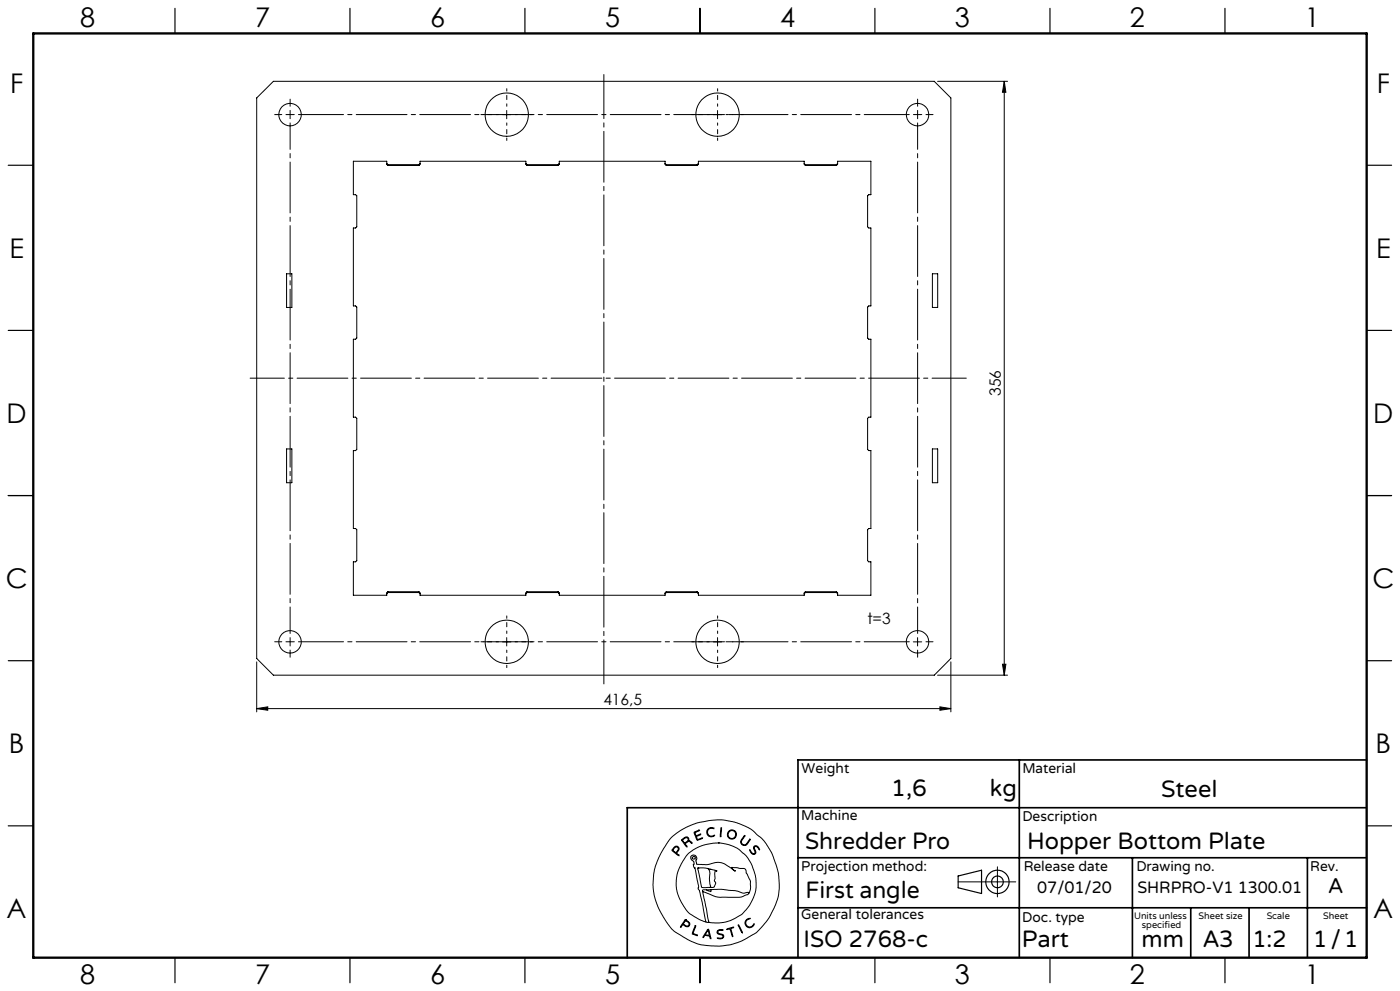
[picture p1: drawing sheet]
<svg xmlns="http://www.w3.org/2000/svg" width="420mm" height="297mm" viewBox="0 0 420 297" stroke-linecap="round" stroke-linejoin="round" font-family="sans-serif">
<g fill="none" stroke="#000" stroke-width=".3">
<path d="M77 29.3l5-4.9h198.3l5 4.9v168l-5 5h-198.3l-5-5zM150.8 34.4h2.5M152 33.1v2.5M214 34.4h2.5M215.3 33.1v2.5M281.3 24.4h21M301.3 24.4v177.9M301.3 24.4l.5 3.3h-1.1zM116 49l.4 .4M116.4 49.6l-.4-.4v-.9h-10v10h.7l.3 .4v9.3l-.3 .3h-.7v23.4h.7l.3 .3v9.3l-.3 .4h-.7v23.3h.7l.3 .4v9.3l-.3 .3h-.7v23.4h.7l.3 .3v9.3l-.3 .4h-.7v10h10v-.7l.4-.4M116.4 49.4h9.3M116.4 49.6h9.3"/>
<path d="M116.4 49.4v.2M125.7 49.6l.3-.4v-.9h31.8v.9l.3 .4M125.7 49.4v.2M126 49l-.3 .4M157.8 49l.3 .4M158.1 49.4h9.3M158.1 49.6h9.3M158.1 49.4v.2M167.4 49.6l.4-.4v-.9h31.7v.9l.4 .4M167.4 49.4v.2M167.8 49l-.4 .4M199.5 49l.4 .4"/>
<path d="M199.9 49.4h9.3M199.9 49.6h9.3M199.9 49.4v.2M209.2 49.6l.3-.4v-.9h31.8v.9l.3 .4M209.2 49.4v.2M209.5 49l-.3 .4M241.3 49l.3 .4M241.6 49.4h9.3M241.6 49.4v.2M241.6 49.6h9.3M250.9 49.6l.4-.4v-.9h10v10h-.7l-.3 .4v9.3l.3 .3h.7v23.4h-.7l-.3 .3v9.3l.3 .4h.7v23.3h-.7l-.3 .4v9.3l.3 .3h.7v23.4h-.7l-.3 .3v9.3l.3 .4h.7v10h-10v-.7l-.4-.4M250.9 49.4v.2"/>
<path d="M251.3 49l-.4 .4M86 82.1h1.6v10h-1.6zM279.7 82.1h1.6v10h-1.6zM86 134.5h1.6v10.2h-1.6zM279.7 134.5h1.6v10.2h-1.6zM116.4 177.6l-.4 .3M116.4 177.6h9.3M116.4 177.3v.3M116.4 177.3h9.3M125.7 177.3l.3 .4v.7h31.8v-.7l.3-.4M125.7 177.6l.3 .3M125.7 177.3v.3"/>
<path d="M158.1 177.6h9.3M158.1 177.6l-.3 .3M158.1 177.3h9.3M158.1 177.3v.3M167.4 177.3l.4 .4v.7h31.7v-.7l.4-.4M167.4 177.6l.4 .3M167.4 177.3v.3M199.9 177.6h9.3M199.9 177.6l-.4 .3M199.9 177.3h9.3M199.9 177.3v.3M209.2 177.3l.3 .4v.7h31.8v-.7l.3-.4"/>
<path d="M209.2 177.6l.3 .3M209.2 177.3v.3M241.6 177.6h9.3M241.6 177.6l-.3 .3M241.6 177.3v.3M241.6 177.3h9.3M250.9 177.6l.4 .3M250.9 177.3v.3M77 198.4v15M150.8 192.4h2.5M152 191.1v2.5M214 192.4h2.5"/>
<path d="M215.3 191.1v2.5M274 192.4h2.5M275.3 191.1v2.5M285.3 198.4v15M300.7 199.1h1.1l-.5 3.2zM77 212.4l3.3-.6v1.1zM77 212.4h208.3M281.3 202.3h21M282 211.8l3.3 .6-3.3 .5zM201.3 251.1l2.8-2.2 4.5-2.1 4.8-1 3.2-.1 3.7 .7 3.3 1.2 2 1.1 2.8 2.4 1.5 1.8 1.8 3.2 1.8 5.3 .3 3.5-.2 3-.8 2.8-1.7 3.7-1.8 2.5a16.5 16.5 0 0 1-6.7 5l-3.3 1.2-2.9 .4h-3.4l-2.9-.4-3.7-1.5-3.8-2.3-1.1-.9-1.2-1.6-2.3-3.7-1.2-2.8-.6-2.2-.3-3.1 .3-3.5 .9-3.2 2-4zM202 254.1l.7-.5 .6 .1 .4 .6-.1 .6a.64 .64 0 0 0-.3 1.1l.4 .5-1.7-1.2a.52 .52 0 0 1-.4-.5 .52 .52 0 0 1 .4-.6zM202.4 254l.4-.2 .5 .1 .2 .5-.2 .4a.73 .73 0 0 1-.7 .6 .73 .73 0 0 1-.7-.7z"/>
<path d="M204.5 251.6l1.1-.7h.6l.4 .3 .1 .8 .6 .2 .3 .5-.8-.5-.6 .2a.61 .61 0 0 0-.6 .5 .61 .61 0 0 0 .5 .7l-.1 .3-1.5-2zM204.8 251.7l.8-.6h.6l.2 .6-.5 .6a.52 .52 0 0 1-.6 .3 .52 .52 0 0 1-.4-.5zM208.2 249.4l1.7-.6-1 .5a.57 .57 0 0 0-.2 .9 .57 .57 0 0 0 .9 0l.6-.2-.8 .5a.46 .46 0 0 0-.5 .4 .46 .46 0 0 0 .3 .5l.1 .2 1.5-.5-1.7 .7zM212.3 248.5l.8-.5 1 .2 .1 .2-.9-.2-.7 .3-.3 .5v.7l.1 .4 .6 .4 1.3-.2a.53 .53 0 0 1-.3 .5 .53 .53 0 0 1-.5 0l-.9-.2-.4-.4-.2-1zM215.5 252.6l2.7 .4 3 1.2 2.3 1.9 .9 1.2 1.3 2.2 1.1 3.8-.1 3.5-.8 2.5a11.7 11.7 0 0 1-8.9 7.2l-2.6 .1-1.7-.2M215.5 252.6l-4.1 .6-3.4 1.5-2.1 1.8-2.1 3.5-.5 1.4-.4 2 .1 3 .9 2.9 2 3.4a9.1 9.1 0 0 0 4 2.9l1.9 .8M215.5 252.6h.1M216.3 248.1h.2v.6l-.2 1.9-.2 .2zM223.3 250.5l.1-.1 .1 .2-1.1 1.6 .2 .7 .7 .3a3.3 3.3 0 0 0 1.7-1.7v.2l-1 1.5-.4 .2-.7-.1-.6-.5-.1-.6zM224.9 254.7l.7 .9 .5 .3 .4-.3-.4-1.4 .2-.6h.9l.7 1-.1 .1-.9-1-.5 .1-.1 .4 .5 1.4-.6 .5-.9-.5zM299.2 259.8v9M205.6 275.6l-1.4 2-.1 .2h.2a.69 .69 0 0 1 .6-.6 .69 .69 0 0 1 .8 .4l.9 .1 .3-.9-1.3-1.2"/>
<path d="M205.6 275.6h.1M205.6 275.9l-.3 .5M205.7 275.9l1 .9-.1 .6-.6 .1a.7 .7 0 0 1-.9-.9l.2-.2M205.7 275.9h.1M208.5 277.5l.2-.1v.2l-.5 1.4a.56 .56 0 0 0-.2 .7 .56 .56 0 0 0 .7 .3l.5 .4-1.6-.6zM209.3 260.2l2.3-.1 3.1 .8 .4 .3a.35 .35 0 0 0-.5-.2 .35 .35 0 0 0-.1 .5v1.8l-.2 .7 .4 .8-.4 1-.5 .2h-2.6a.85 .85 0 0 1-.8-.2 .85 .85 0 0 1-.1-.9zM209.4 260.1h.1M210.8 267.2l1.9 9.2M210.8 267.2l3.7 1.5 1.3 .2h6.3l2.1-.8 .4-.3M211.8 276.4h.9M211.9 266.7h-1.1v.5M212.1 260.2a2.12 2.12 0 0 1 .8 2.7v1.9l.3 .9-.3 .2"/>
<path d="M212.3 278.6l.1-.1a4.3 4.3 0 0 1 .9 2.6v.2h-.2a.74 .74 0 0 0-.8-.8l-.2-.1a.82 .82 0 0 0-1.1 .6l-.1-.3zM212.3 278.9l.4 .9a.4 .4 0 0 1-.1 .6 .4 .4 0 0 1-.6-.2l-.4-.1zM212.4 278.9h.1M212.7 276.4h.1M213 260.6h.1M213.3 266.6l3.2-.1 4.2 .4 2.3 .8 1.1-.2a.3 .3 0 0 1 .4-.1 .3 .3 0 0 1 .1 .4M213.3 266.6v.6l-1.4-.5M213.3 266.6l-1.4 .1M215.3 278.9l.6-.3 1 .1v.2h-1.4l-.2 .6 .3 .2 1.4 .5 .1 .5-.2 .4-.6 .3-1.1-.2h1.1l.6-.5-.3-.5-1.4-.5-.1-.4zM218 278.4l2.1-.5-.8 .4 .5 2.4-.8-2.3-.8 .2zM221.5 277.2l1.2 2.2v.2zM221.5 277.1h.1"/>
<path d="M224 275.6l.7-.4 .3 .1-.8 .4-.4 .6v.6l.5 .7 .9 .2 .9-.9a.41 .41 0 0 1 .1 .5 .41 .41 0 0 1-.4 .2l-1 .5-.9-.5-.4-1.1zM224.6 267.8l.5-1.4v-2.3l-1.7-3.8-3.9-.3 .3 .5 .8 .6h-.1l-3.1-2.2-1.7-.5-3.6 .7-3-.1-.3-.9 .3-.8-.3-.7-.6-.3-.7 .1-.3 .4v.4l1 1.1-.1 1.4 .4 .5 1.1 5.4-.2 .8 .4 .4 .3 1.1 1.7 8.5M287.4 264.3h17.3"/>
<circle cx="87" cy="34.4" r="3.4"/>
<circle cx="152" cy="34.3" r="6.5"/>
<circle cx="215.3" cy="34.3" r="6.5"/>
<circle cx="275.3" cy="34.4" r="3.4"/>
<circle cx="87" cy="192.4" r="3.4"/>
<circle cx="152" cy="192.4" r="6.5"/>
<circle cx="215.3" cy="192.4" r="6.5"/>
<circle cx="275.3" cy="192.3" r="3.4"/>
<circle cx="208.1" cy="257.1" r=".44"/>
<circle cx="219.5" cy="250.1" r="1.17"/>
<circle cx="219.6" cy="250.1" r="1.38"/>
</g>
<g fill="none" stroke="#000" stroke-width=".35">
<path d="M52.5 2.5v7.5M105 2.5v7.5M157.5 2.5v7.5M210 2.5v7.5M262.5 2.5v7.5M315 2.5v7.5M367.5 2.5v7.5M2.5 49.5h7.5M410 49.5h7.5M2.5 99h7.5M410 99h7.5M2.5 148.5h7.5"/>
<path d="M410 148.5h7.5M2.5 198h7.5M410 198h7.5M2.5 247.5h7.5M410 247.5h7.5M287.4 262.5l7.1-1.7v7l-7.1-1.7zM52.5 287v7.5M105 287v7.5M157.5 287v7.5M210 287v7.5M262.5 287v7.5M315 287v7.5"/>
<path d="M367.5 287v7.5"/>
<circle cx="299.2" cy="264.3" r="3.5"/>
<circle cx="299.2" cy="264.3" r="1.75"/>
</g>
<g fill="none" stroke="#000" stroke-width=".3" stroke-dasharray="15.2 1.3 1.3 1.3">
<path d="M84.5 34.3h-2.1M87 34.3v-1.2M87 34.3h-1.2M87 34.3v1.3M87 34.3h1.3M87 31.8v-2.1M275.3 34.3v-1.2M275.3 34.3h-1.3M275.3 34.3v1.3M275.3 34.3h1.2M275.3 31.8v-2.1M277.8 34.3h2.1"/>
<path d="M84.5 192.3h-2.1M87 192.3v-1.2M87 192.3h-1.2M87 192.3v1.3M87 192.3h1.3M87 194.8v2.2M275.3 194.8v2.2M277.8 192.3h2.1"/>
</g>
<path d="M87 189.8v-153M275.3 189.8v-153" fill="none" stroke="#000" stroke-width=".3" stroke-dasharray="15.2 1.3 1.3 1.3" stroke-dashoffset="7.3"/>
<path d="M89.5 34.3h183.3M89.5 192.3h183.3" fill="none" stroke="#000" stroke-width=".3" stroke-dasharray="15.2 1.3 1.3 1.3" stroke-dashoffset="1.7"/>
<g fill="none" stroke="#000" stroke-width=".3" stroke-dasharray="15.2 1.3 1.3 1.3" stroke-dashoffset="14.5">
<path d="M149.5 34.3h-5.2M152 31.8v-5.2M152 36.8v5.3M154.5 34.3h5.3M212.8 34.3h-5.3M215.3 31.8v-5.2M215.3 36.8v5.3M217.8 34.3h5.2M149.5 192.3h-5.2M152 189.8v-5.2M152 194.8v5.3M154.5 192.3h5.3"/>
<path d="M212.8 192.3h-5.3M215.3 189.8v-5.2M215.3 194.8v5.3M217.8 192.3h5.2"/>
</g>
<path d="M181.2 205v-182.7" fill="none" stroke="#000" stroke-width=".3" stroke-dasharray="15.2 1.3 1.3 1.3" stroke-dashoffset="2"/>
<path d="M75 113.3h214.9" fill="none" stroke="#000" stroke-width=".3" stroke-dasharray="15.2 1.3 1.3 1.3" stroke-dashoffset="5"/>
<path d="M305.8 227.7v59.2M410 227.7h-170.6v59.2M239.4 257.1h170.3M339.7 257.1v29.9M392.2 257.1v29.8M409.7 242.1h-221.5v45M239.4 272.1h170.6M357.2 272.1v14.8M374.7 272.1v14.8" fill="none" stroke="#000" stroke-width=".5"/>
<path d="M10 10h400v277h-400z" fill="none" stroke="#000" stroke-width=".7"/>
<g fill="#000">
<path d="M77 212.4l3.3-.6v1.1zM282 211.8l3.3 .6-3.3 .5z"/>
<path d="M300.7 199.1h1.1l-.5 3.2zM301.3 24.4l.5 3.3h-1.1z"/>
</g>
<g font-size="8.1">
<text x="24" y="8">8</text>
<text x="76.5" y="8">7</text>
<text x="129" y="8">6</text>
<text x="181.5" y="8">5</text>
<text x="234" y="8">4</text>
<text x="286.5" y="8">3</text>
<text x="339" y="8">2</text>
<text x="391.5" y="8">1</text>
<text x="3" y="27.7">F</text>
<text x="413" y="27.7">F</text>
<text x="2.8" y="77.2">E</text>
<text x="412.8" y="77.2">E</text>
<text x="2" y="126.7">D</text>
<text x="412" y="126.7">D</text>
<text x="1.7" y="176.2">C</text>
<text x="411.7" y="176.2">C</text>
<text x="2.7" y="225.7">B</text>
<text x="412.7" y="225.7">B</text>
<text x="2" y="275.2">A</text>
<text x="412" y="275.2">A</text>
<text x="24" y="295">8</text>
<text x="76.5" y="295">7</text>
<text x="129" y="295">6</text>
<text x="181.5" y="295">5</text>
<text x="234" y="295">4</text>
<text x="286.5" y="295">3</text>
<text x="339" y="295">2</text>
<text x="391.5" y="295">1</text>
</g>
<g font-size="7.1">
<text x="267.4" y="238.5">1,6</text>
<text x="297" y="238.5">kg</text>
<text x="348.3" y="239">Steel</text>
<text x="241.5" y="254.4">Shredder Pro</text>
<text x="308.1" y="254.4">Hopper Bottom Plate</text>
<text x="241.6" y="269.2">First angle</text>
<text x="241.1" y="283.7">ISO 2768-c</text>
<text x="306.6" y="283.9">Part</text>
<text x="342.5" y="283.9">mm</text>
<text x="360.9" y="283.8">A3</text>
<text x="375.7" y="283.9">1:2</text>
<text x="393.9" y="283.9">1/1</text>
</g>
<text font-size="6.3" x="398.5" y="267.7">A</text>
<g font-size="4.9">
<text x="311.2" y="267.6">07/01/20</text>
<text x="341.2" y="267.6">SHRPRO-V1 1300.01</text>
</g>
<g font-size="4.7">
<text x="300.3" y="118.7" transform="rotate(-90 300.3 118.7)">356</text>
<text x="260.2" y="186.9">t=3</text>
<text x="181" y="211.3">416,5</text>
</g>
<g font-size="4.2">
<text x="240.5" y="231.7">Weight</text>
<text x="306.7" y="231.7">Material</text>
<text x="240.4" y="245.9">Machine</text>
<text x="306.7" y="246.1">Description</text>
<text x="240.4" y="261.1">Projection method:</text>
<text x="307.1" y="261">Release date</text>
<text x="340.9" y="261">Drawing no.</text>
<text x="393.1" y="261">Rev.</text>
<text x="240.4" y="275.6">General tolerances</text>
<text x="306.7" y="276.2">Doc. type</text>
</g>
<g font-size="2.8">
<text x="340.2" y="275.3">Units unless</text>
<text x="359.6" y="275.3">Sheet size</text>
<text x="380" y="275.3">Scale</text>
<text x="396.9" y="275.3">Sheet</text>
<text x="342.6" y="278.2">specified</text>
</g>
</svg>
